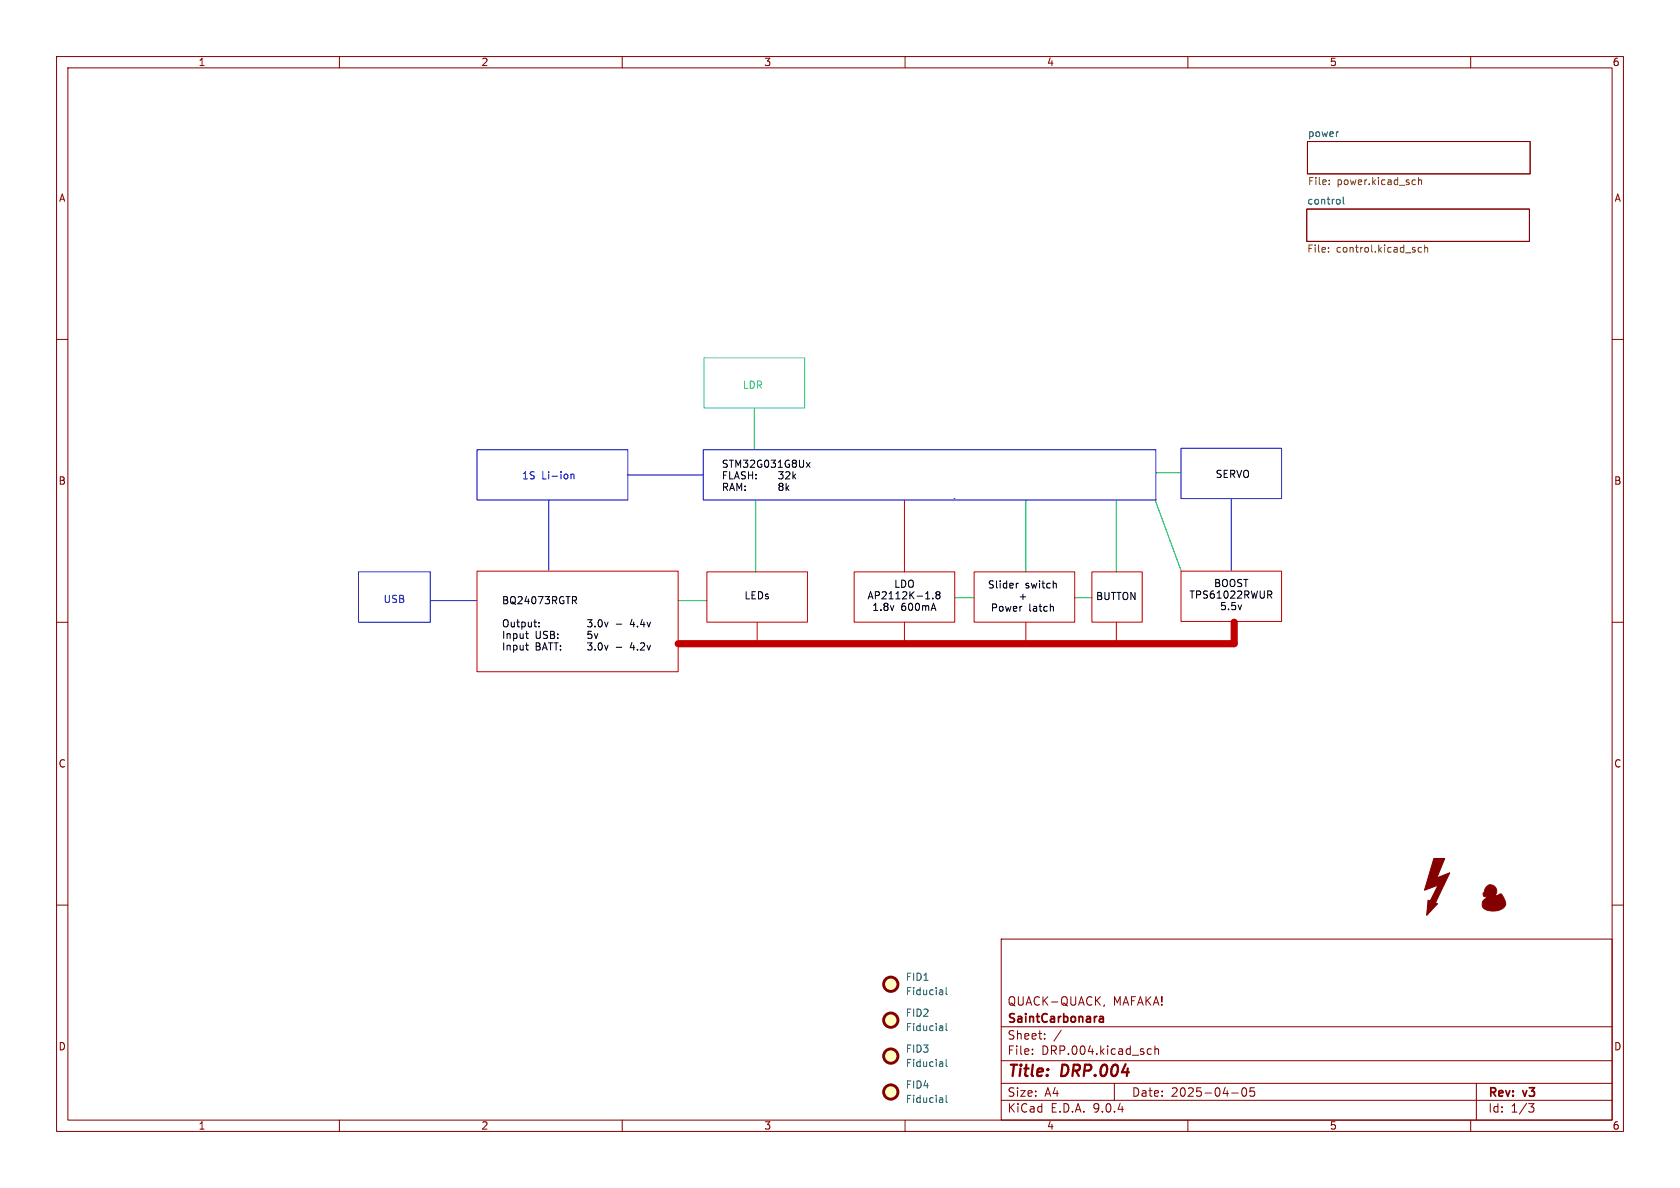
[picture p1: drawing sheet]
<svg xmlns="http://www.w3.org/2000/svg" width="297mm" height="210mm" viewBox="0 0 297 210" stroke-linecap="round" stroke-linejoin="round" font-family="sans-serif">
<g fill="none" stroke="#840000" stroke-width=".18">
<path d="M10 10h277v190h-277zM12 12h273v186h-273zM60 10v2M110 10v2M160 10v2M210 10v2M260 10v2M231 37h39.4v5.7h-39.4zM231.1 25h39.4v5.7h-39.4zM10 60h2M285 60h2M10 110h2"/>
<path d="M285 110h2M10 160h2M177 166h108v32h-108zM195.2 177.6l-.1 .3M285 160h2M60 198v2M110 198v2M160 198v2M177 194.5h108M177 191.5h108M177 187.5h108M177 181.5h108"/>
<path d="M182.5 186.3v.1M182.5 185.5v.1M184.7 183.6v.1M184.7 182.8v.1M187.6 182.1l-1.3 2M197 191.5v3M203 186.3h.5M203 185.5h.5M204.2 185.5l.2-.1 .3 .1 .1 .9M204.2 184.9v1.5M210 198v2M217.7 193.2h1.2"/>
<path d="M219.7 192.4l.2-.1a.81 .81 0 0 1 .6 .6 .81 .81 0 0 1-.3 .8l-.2 .1a.81 .81 0 0 1-.3-1.4zM221.7 192.3h-.7v.7l.2-.1h.5l.1 .3-.1 .5-.2 .1-.5-.1M260 198v2M261 191.5v6.5M270.2 195.1h1l-.5 .6 .4 .1 .1 .5-.3 .3h-.4"/>
</g>
<path d="M194.4 179.8h.6l.1 .9M195.1 180l-.5 .1a.29 .29 0 0 0-.3 .3 .29 .29 0 0 0 .3 .3l.5-.1" fill="none" stroke="#840000" stroke-width=".3"/>
<g fill="none" stroke="#006464" stroke-width=".18">
<path d="M236.5 23.3h.1M236.8 35.3l.1 .2-.1 .5M237.5 34.8v1.1l.1 .2M166.6 175.1l.1 .7M166.7 175.8h-.2M166.7 175.3l-.2 .1M167.3 174.6v1.1l.1 .1M166.6 181.4l.1 .8M166.6 187.8l.1 .7M166.6 194.1l.1 .8M166.7 182.1l-.2 .1M166.7 181.6l-.2 .1"/>
<path d="M166.7 194.8l-.2 .1M166.7 194.3l-.2 .1M166.7 188.5h-.2M166.7 188l-.2 .1M167.3 180.9v1.1l.1 .2M167.3 187.3v1.1l.1 .1M167.3 193.6v1.1l.1 .2"/>
</g>
<path d="M235 32.5v.1M235 31.9v.1M249.9 31.8l.3 .1M250.2 32.6h-.3M250.8 31.9l.2-.1 .3 .1v.7M250.8 31.4v1.2M234.9 44.5v.1M234.9 43.8v.1M251.3 43.8l-.4-.1-.2 .3 .1 .5h.5M251.9 43.9l.1-.2 .3 .1 .1 .8M251.9 43.3v1.3" fill="none" stroke="#725600" stroke-width=".18"/>
<g fill="#ffffc2" stroke="#ffffc2" stroke-width=".18">
<circle cx="157.5" cy="180.3" r="1.27"/>
<circle cx="157.5" cy="193" r="1.27"/>
<circle cx="157.5" cy="174" r="1.27"/>
<circle cx="157.5" cy="186.7" r="1.27"/>
</g>
<g fill="none" stroke="#840000" stroke-width=".51">
<circle cx="157.5" cy="174" r="1.27"/>
<circle cx="157.5" cy="186.7" r="1.27"/>
<circle cx="157.5" cy="193" r="1.27"/>
<circle cx="157.5" cy="180.3" r="1.27"/>
</g>
<g fill="#840000" stroke="#840000" stroke-width=".2">
<path d="M253.5 151.8h1.9l-1.4 3.4 2.3-.9-2.8 5.8-.9-.3 1.7-3.3-2.5 .9z"/>
<path d="M252.5 159.1l1.6 .7-1.9 2z"/>
</g>
<path d="M262.9 156.7l.4-.3h.3a1.14 1.14 0 0 1 .9 .8 1.14 1.14 0 0 1-.2 1.2l.6-.2a.43 .43 0 0 1 .5-.2 .43 .43 0 0 1 .3 .5l.1 .1a1.4 1.4 0 0 1 0 1.9l-1.1 .5h-1.5a1.17 1.17 0 0 1-1.2-1 1.17 1.17 0 0 1 .8-1.3v-.2l-.5-.1v-.2a.34 .34 0 0 1 .1-.5l.2-.6z" fill="#840000" stroke="#840000" stroke-width=".18"/>
<path d="M124.5 63.2h17.7v8.9h-17.7zM133.3 72.1v7.4" fill="none" stroke="#00c2c2" stroke-width=".18"/>
<g fill="none" stroke="#0000c2" stroke-width=".18">
<path d="M84.3 79.5h26.7v8.9h-26.7zM124.3 79.5h80v8.9h-80zM208.8 79.2h17.8v8.9h-17.8zM97 88.4v12.4M100.9 83.8v.9M100.9 83.9l.2-.1 .3 .1 .1 .8M111 83.9h13.3M168.7 88.1h.1M204.2 88.4h.1M217.7 88.1v12.7M63.4 101.1h12.7v8.9h-12.7zM76.1 106.2h8.2"/>
<path d="M181.1 113.5h.3"/>
</g>
<path d="M133.6 88.4v12.7M181.4 88.4v12.7M197.4 88.4v12.7M204.2 88.4l4.6 12.4M204.5 83.6h4.3M119.9 106.2h5.1M168.9 105.7h3.3M190 105.7h3" fill="none" stroke="#00c200" stroke-width=".18"/>
<path d="M159.9 88.4v12.7M84.3 101h35.6v17.7h-35.6zM125 101.1h17.7v8.9h-17.7zM133.9 110v3.8M151 101.1h17.8v8.9h-17.8zM159.9 110v3.8M172.2 101.1h17.8v8.9h-17.8zM181.4 110v3.5M193 101.1h8.9v8.9h-8.9zM197.4 110v3.8M208.8 101h17.8v8.9h-17.8z" fill="none" stroke="#c20000" stroke-width=".18"/>
<path d="M218.2 110v3.8h-98.3" fill="none" stroke="#c20000" stroke-width="1.3"/>
<g fill="none" stroke="#000" stroke-width=".18">
<path d="M137.9 86l-.2-.3 .2-.3h.3l.2 .3-.2 .3M137.9 86l-.2 .2 .1 .4 .1 .1 .4-.1 .1-.1v-.3l-.2-.2M137.9 86h.3M138.4 83.4l-.4 .5 .4 .1v.5l-.2 .2-.6-.2M139 85.4v1.3M139.1 86.2l.4 .5M139.5 85.9l-.5 .4M139.6 83.5v.4l-.7 .8h.7M140.2 83.4v1.3M140.3 84.2l.4 .5M140.7 83.8l-.5 .5M142.5 81.8l.7 .8"/>
<path d="M143.2 81.8l-.7 .8M92.9 114.1h.5M93.2 112.8l.2 .1M93.2 114.8l.2 .1M101.2 105.5h.5l.2 .2-.1 .4h-.6M101.5 106.1l.4 .6M103.9 109.5h.8l-.5 .5 .4 .2v.5l-.2 .1-.5-.1M103.9 113.6h.8l-.5 .5 .4 .1 .1 .5-.3 .2h-.4M104.6 111.6h-.6l-.1 .6 .2-.1h.4l.2 .2-.1 .4-.2 .2-.5-.2M105.1 112l.3 .9 .3-.9M105.2 110.7v.1M105.2 114.8v.1"/>
<path d="M105.9 109.6l.1-.1a.68 .68 0 0 1 .5 .7 .68 .68 0 0 1-.5 .6 .84 .84 0 0 1-.1-1.2zM105.9 113.7l.1-.1a.68 .68 0 0 1 .5 .7 .68 .68 0 0 1-.5 .6 .84 .84 0 0 1-.1-1.2zM106.9 110l.3 .8 .3-.8M106.9 114.1l.3 .8 .3-.8M108.9 110.3h1M108.9 114.4h1M111.7 113.6l-.3 .9h.8M163.6 105.9h.8M164.9 105.7v.2M165.7 105.1l-.2 .3v.3l.2 .2 .4-.1 .1-.2v-.2l-.3-.3M165.7 105.1l-.2-.2 .2-.3h.2l.3 .2-.3 .3M165.7 105.1h.2"/>
<path d="M180 103.1l-.3 .2M186 107.2l.2 .2v.6M186.6 103.1l.1 .2v.6M224.1 104.5h.5l.2 .2-.1 .4h-.6M224.4 105.1l.4 .6"/>
</g>
<g font-size="2.8" fill="#840000">
<text x="178" y="190.9">Title:</text>
<text x="187.7" y="190.9">DRP.004</text>
</g>
<g font-size="2.1" fill="#840000">
<text x="178" y="178">QUACK-QUACK,</text>
<text x="196.7" y="178">MAFAKA!</text>
<text x="178" y="184">Sheet:</text>
<text x="178" y="181.2">SaintCarbonara</text>
<text x="178" y="186.7">File:</text>
<text x="184.1" y="186.7">DRP.004.kicad_sch</text>
<text x="178" y="196.9">KiCad</text>
<text x="178" y="194.1">Size:</text>
<text x="184.7" y="194.1">A4</text>
<text x="185.7" y="196.9">E.D.A.</text>
<text x="193.3" y="196.9">9.0.4</text>
<text x="200" y="194.1">Date:</text>
<text x="207" y="194.1">2025-04-05</text>
<text x="263" y="194.3">Rev:</text>
<text x="263" y="196.9">Id:</text>
<text x="267.1" y="196.9">1/3</text>
<text x="269.4" y="194.3">v3</text>
</g>
<g font-size="1.8" fill="#840000">
<text x="35" y="11.9">1</text>
<text x="85" y="11.9">2</text>
<text x="135" y="11.9">3</text>
<text x="185" y="11.9">4</text>
<text x="235" y="11.9">5</text>
<text x="285" y="11.9">6</text>
<text x="10.3" y="35.9">A</text>
<text x="285.3" y="35.9">A</text>
<text x="10.3" y="85.9">B</text>
<text x="285.3" y="85.9">B</text>
<text x="10.3" y="135.9">C</text>
<text x="285.3" y="135.9">C</text>
<text x="10.3" y="185.9">D</text>
<text x="285.3" y="185.9">D</text>
<text x="35" y="199.9">1</text>
<text x="85" y="199.9">2</text>
<text x="135" y="199.9">3</text>
<text x="185" y="199.9">4</text>
<text x="235" y="199.9">5</text>
<text x="285" y="199.9">6</text>
</g>
<g font-size="1.8" fill="#006464">
<text x="231.1" y="24.3">power</text>
<text x="231" y="36.2">control</text>
<text x="160" y="173.6">FID1</text>
<text x="160" y="179.9">FID2</text>
<text x="160" y="176.1">Fiducial</text>
<text x="160" y="182.5">Fiducial</text>
<text x="160" y="186.3">FID3</text>
<text x="160" y="188.8">Fiducial</text>
<text x="160" y="192.6">FID4</text>
<text x="160" y="195.2">Fiducial</text>
</g>
<g font-size="1.8" fill="#725600">
<text x="231.1" y="33">File:</text>
<text x="236.4" y="33">power.kicad_sch</text>
<text x="231" y="45">File:</text>
<text x="236.2" y="45">control.kicad_sch</text>
</g>
<text font-size="1.8" fill="#00c2c2" x="131.2" y="68.9">LDR</text>
<g font-size="1.8">
<text x="127.5" y="82.9">STM32G031G8Ux</text>
<text x="127.5" y="84.9">FLASH: 32k</text>
<text x="127.5" y="87">RAM: 8k</text>
<text x="214.8" y="84.7">SERVO</text>
<text x="88.6" y="107">BQ24073RGTR</text>
<text x="131.5" y="106.2">LEDs</text>
<text x="153.3" y="106.2">AP2112K-1.8</text>
<text x="158" y="104.1">LDO</text>
<text x="174.5" y="104.2">Slider</text>
<text x="180" y="106.3">+</text>
<text x="181.2" y="104.2">switch</text>
<text x="193.7" y="106.3">BUTTON</text>
<text x="210.2" y="106">TPS61022RWUR</text>
<text x="214.5" y="104">BOOST</text>
<text x="88.6" y="111.1">Output: 3.0v</text>
<text x="88.6" y="113.1">Input</text>
<text x="94.6" y="113.1">USB: 5v</text>
<text x="111.5" y="111.1">4.4v</text>
<text x="154.1" y="108.2">1.8v</text>
<text x="159.3" y="108.2">600mA</text>
<text x="175.1" y="108.3">Power</text>
<text x="181.9" y="108.3">latch</text>
<text x="215.6" y="108.1">5.5v</text>
<text x="88.6" y="115.2">Input</text>
<text x="94.6" y="115.2">BATT: 3.0v</text>
<text x="112.4" y="115.2">4.2v</text>
</g>
<g font-size="1.8" fill="#0000c2">
<text x="92.2" y="84.9">1S</text>
<text x="95.8" y="84.9">Li-ion</text>
<text x="67.7" y="106.8">USB</text>
</g>
</svg>
